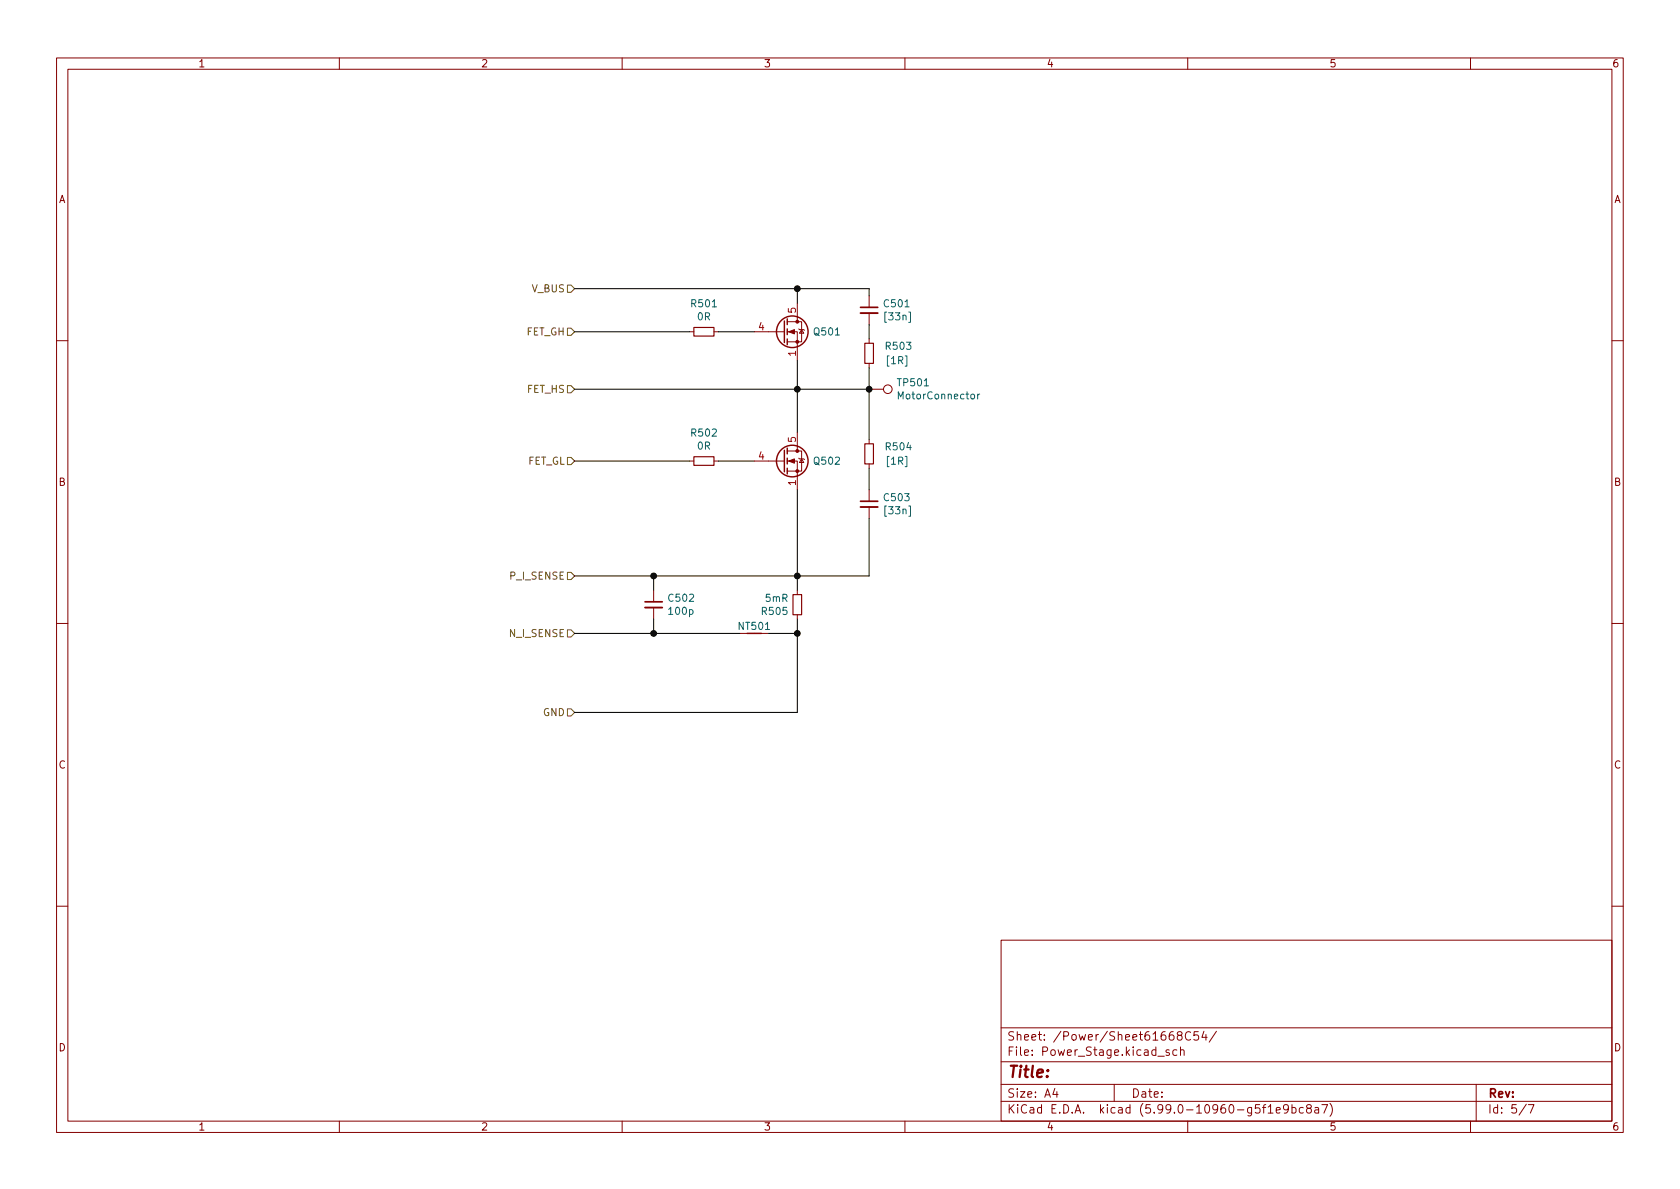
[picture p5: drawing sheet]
<svg xmlns="http://www.w3.org/2000/svg" width="297mm" height="210mm" viewBox="0 0 297 210" stroke-linecap="round" stroke-linejoin="round" font-family="sans-serif">
<g fill="none" stroke="#840000" stroke-width=".18">
<path d="M10 10.2h277v190.1h-277zM12 12.2h273v186.1h-273zM60 10.2v2M110 10.2v2M160 10.2v2M210 10.2v2M260 10.2v2M121.9 58.7h.8M126.2 58.7h.8M133.3 58.7h5.4M139.2 58.7h1.8v5M139.2 56.9h2.5v3.5h-2.5"/>
<path d="M141 53.6v3.3M141.2 58.2l.2 .1h.7l.1 .1M141.7 58.3l.4 .6h-.7zM153.7 52.3v2.1M153.7 55.4v2M153.7 59.9v.8M10 60.2h2M139.2 79.8h2.5v3.5h-2.5M141 76.4v3.4M153.7 64.3v.7M153.7 77.7v.8M153.7 68.8h2.5"/>
<path d="M285 60.2h2M121.9 81.5h.8M126.2 81.5h.8M133.3 81.5h5.4M139.2 81.5h1.8v5.1M141.2 81l.2 .1h.7l.1 .2M141.7 81.1l.4 .7h-.7zM153.7 82v.8M153.7 86.6v2M153.7 89.7v2M10 110.2h2M115.6 104.4v2"/>
<path d="M115.6 107.4v2.1M141 104.4v.8M141 108.7v.8M285 110.2h2M10 160.2h2M177 166.3h108v32h-108zM285 160.2h2M60 198.3v2M110 198.3v2M160 198.3v2M177 194.8h108M177 191.8h108"/>
<path d="M177 187.8h108M177 181.8h108M186.5 192.5l-.4 1h1M186.9 193v1M197 191.8v3M204.7 186.8h1.2M206.7 185.7l-.3-.1-.3 .2 .1 .3 .5 .1v.4h-.6M208.1 185.7l-.5-.1-.2 .3v.4l.1 .3h.6M208.4 183.1l-.3-.3 .1-.2 .2-.2 .5 .1 .1 .2-.1 .2-.6 .2-.2 .3v.2l.3 .3h.5l.1-.3-.1-.4-.2-.1M208.7 185.8l.2-.2 .4 .1 .1 .9M208.7 185.1v1.5M210 198.3v2"/>
<path d="M210.5 182.6a.6 .6 0 0 0-.7 0 .6 .6 0 0 0-.2 .7 .56 .56 0 0 0 .3 .6 .56 .56 0 0 0 .6-.1M211.9 182.4h-.8v.7l.2-.1 .5 .1 .1 .2v.5l-.3 .1-.5-.1M212.9 182.4l-.4 1h.9M213.2 182.9v1M215.1 182.4l-1.3 1.9M224.2 195.8l.4-.5v1.5M224.2 196.8h.9M225.6 196.3l.8-.1-.1-.3-.4-.1-.3 .2 .1 .8h.6M227.8 196l-.3 .3-.4-.1-.2-.2 .2-.6 .4-.1 .2 .2a.99 .99 0 0 1-.3 1.3h-.3M228.4 195.9l.5-.1 .2 .3v.4l-.1 .3h-.6M228.4 195.3v1.5M230.4 195.9l-.4-.1-.3 .3v.4l.2 .3h.5"/>
<path d="M231.3 196l-.3-.3 .1-.2 .2-.2 .4 .1 .2 .2-.1 .2-.7 .2-.1 .3 .1 .4 .2 .1h.3l.3-.3v-.2l-.3-.3M232.5 195.9h.6v.9M233.1 196.2l-.5 .1a.29 .29 0 0 0-.2 .2 .29 .29 0 0 0 .2 .3h.5M233.7 195.3h1l-.6 1.5M235.1 195.1a1.72 1.72 0 0 1 0 2.3M260 198.3v2M261 191.8v6.5M269.9 195.3l-1.3 1.9M270.2 195.3h1l-.6 1.5"/>
<circle cx="157" cy="68.8" r=".76"/>
</g>
<path d="M122.7 57.9h3.5v1.5h-3.5zM152.9 60.7h1.5v3.6h-1.5zM152.9 78.5h1.5v3.5h-1.5zM122.7 80.8h3.5v1.5h-3.5zM140.2 105.2h1.5v3.5h-1.5z" fill="none" stroke="#840000" stroke-width=".2"/>
<g fill="none" stroke="#840000" stroke-width=".25">
<path d="M138.7 56.8v3.8M139.2 56.4v1M139.2 58.2v1M139.2 59.9v1.1M138.7 79.6v3.8M139.2 79.2v1.1M139.2 81v1M139.2 82.8v1"/>
<circle cx="140.1" cy="58.7" r="2.79"/>
<circle cx="140.1" cy="81.5" r="2.79"/>
</g>
<g fill="#840000" stroke="#840000" stroke-width=".18">
<path d="M139.4 81.5l1.1-.4v.8z"/>
<path d="M139.4 58.7l1.1-.4v.7z"/>
<circle cx="141" cy="83.3" r=".25"/>
<circle cx="141" cy="79.8" r=".25"/>
<circle cx="141" cy="60.4" r=".25"/>
<circle cx="141" cy="56.9" r=".25"/>
</g>
<path d="M152.1 55.4h3.1M152.1 89.7h3.1M114 107.4h3.1" fill="none" stroke="#840000" stroke-width=".33"/>
<path d="M152.1 54.4h3.1M152.1 88.6h3.1M114 106.4h3.1" fill="none" stroke="#840000" stroke-width=".3"/>
<path d="M172.9 69.7v.8M173.2 69.7l-.3 .2" fill="none" stroke="#006464" stroke-width=".18"/>
<path d="M100.3 50.4h.7l.6 .6-.6 .7h-.7zM100.3 58h.7l.6 .7-.6 .6h-.7zM100.3 68.2h.7l.6 .6-.6 .7h-.7zM100.3 80.9h.7l.6 .6-.6 .7h-.7zM100.3 111.4h.7l.6 .6-.6 .6h-.7zM100.3 101.2h.7l.6 .6-.6 .7h-.7zM100.3 125.3h.7l.6 .7-.6 .6h-.7z" fill="none" stroke="#725600" stroke-width=".18"/>
<g fill="none" stroke="#000" stroke-width=".18">
<path d="M101.6 51h52.1v1.3M101.6 58.7h20.3M127 58.7h6.3M141 51v2.6M153.7 57.4v2.5M101.6 68.8h52.1M141 63.7v12.7M153.7 65v12.7M101.6 81.5h20.3M127 81.5h6.3M141 86.6v17.8M153.7 82.8v3.8"/>
<path d="M153.7 91.7v10.1h-52.1M101.6 112h29.2M115.6 101.8v2.6M115.6 109.5v2.5M135.9 112h5.1M141 109.5v16.5h-39.4"/>
</g>
<g fill="#000" stroke="#000" stroke-width=".18">
<circle cx="141" cy="51" r=".51"/>
<circle cx="141" cy="68.8" r=".51"/>
<circle cx="153.7" cy="68.8" r=".51"/>
<circle cx="115.6" cy="112" r=".51"/>
<circle cx="115.6" cy="101.8" r=".51"/>
<circle cx="141" cy="112" r=".51"/>
<circle cx="141" cy="101.8" r=".51"/>
</g>
<text font-size="2.8" fill="#840000" x="178" y="190.6">Title:</text>
<g font-size="2.1" fill="#840000">
<text x="178" y="184">Sheet: /Power/Sheet61668C54/</text>
<text x="178" y="186.7">File: Power_Stage.kicad_sch</text>
<text x="178" y="196.9">KiCad E.D.A. kicad (5.99.0-10960-g5f1e9bc8a7)</text>
<text x="178" y="194.1">Size: A4</text>
<text x="200" y="194.1">Date:</text>
<text x="263" y="194.1">Rev:</text>
<text x="263" y="196.9">Id: 5/7</text>
</g>
<g font-size="1.8" fill="#840000">
<text x="35" y="11.9">1</text>
<text x="85" y="11.9">2</text>
<text x="135" y="11.9">3</text>
<text x="185" y="11.9">4</text>
<text x="235" y="11.9">5</text>
<text x="285" y="11.9">6</text>
<text x="10.3" y="35.9">A</text>
<text x="285.3" y="35.9">A</text>
<text x="10.3" y="85.9">B</text>
<text x="285.3" y="85.9">B</text>
<text x="10.3" y="135.9">C</text>
<text x="285.3" y="135.9">C</text>
<text x="10.3" y="185.9">D</text>
<text x="285.3" y="185.9">D</text>
<text x="35" y="199.9">1</text>
<text x="85" y="199.9">2</text>
<text x="135" y="199.9">3</text>
<text x="185" y="199.9">4</text>
<text x="235" y="199.9">5</text>
<text x="285" y="199.9">6</text>
</g>
<g font-size="1.8" fill="#725600">
<text x="94.1" y="51.7">V_BUS</text>
<text x="93" y="59.3">FET_GH</text>
<text x="93.2" y="69.5">FET_HS</text>
<text x="93.2" y="82.2">FET_GL</text>
<text x="90.3" y="102.5">P_I_SENSE</text>
<text x="90.2" y="112.6">N_I_SENSE</text>
<text x="96" y="126.6">GND</text>
</g>
<g font-size="1.8" fill="#006464">
<text x="122.3" y="54.3">R501</text>
<text x="123.3" y="56.6">0R</text>
<text x="144" y="59.3">Q501</text>
<text x="156.4" y="54.3">C501</text>
<text x="156.6" y="56.6">[33n]</text>
<text x="156.7" y="61.8">R503</text>
<text x="156.9" y="64.4">[1R]</text>
<text x="158.9" y="68.3">TP501</text>
<text x="159.1" y="70.6">MotorConnector</text>
<text x="122.3" y="77.2">R502</text>
<text x="123.3" y="79.5">0R</text>
<text x="144" y="82.2">Q502</text>
<text x="156.7" y="79.6">R504</text>
<text x="156.9" y="82.2">[1R]</text>
<text x="156.4" y="88.6">C503</text>
<text x="156.6" y="90.9">[33n]</text>
<text x="118.3" y="106.4">C502</text>
<text x="135.4" y="106.4">5mR</text>
<text x="118.4" y="108.7">100p</text>
<text x="130.7" y="111.4">NT501</text>
<text x="134.8" y="108.7">R505</text>
</g>
<g font-size="1.8" fill="#a90000">
<text x="134.1" y="58.4">4</text>
<text x="140.7" y="55.4" transform="rotate(-90 140.7 55.4)">5</text>
<text x="140.7" y="63" transform="rotate(-90 140.7 63)">1</text>
<text x="134.1" y="81.3">4</text>
<text x="140.7" y="78.2" transform="rotate(-90 140.7 78.2)">5</text>
<text x="140.7" y="85.8" transform="rotate(-90 140.7 85.8)">1</text>
</g>
</svg>
